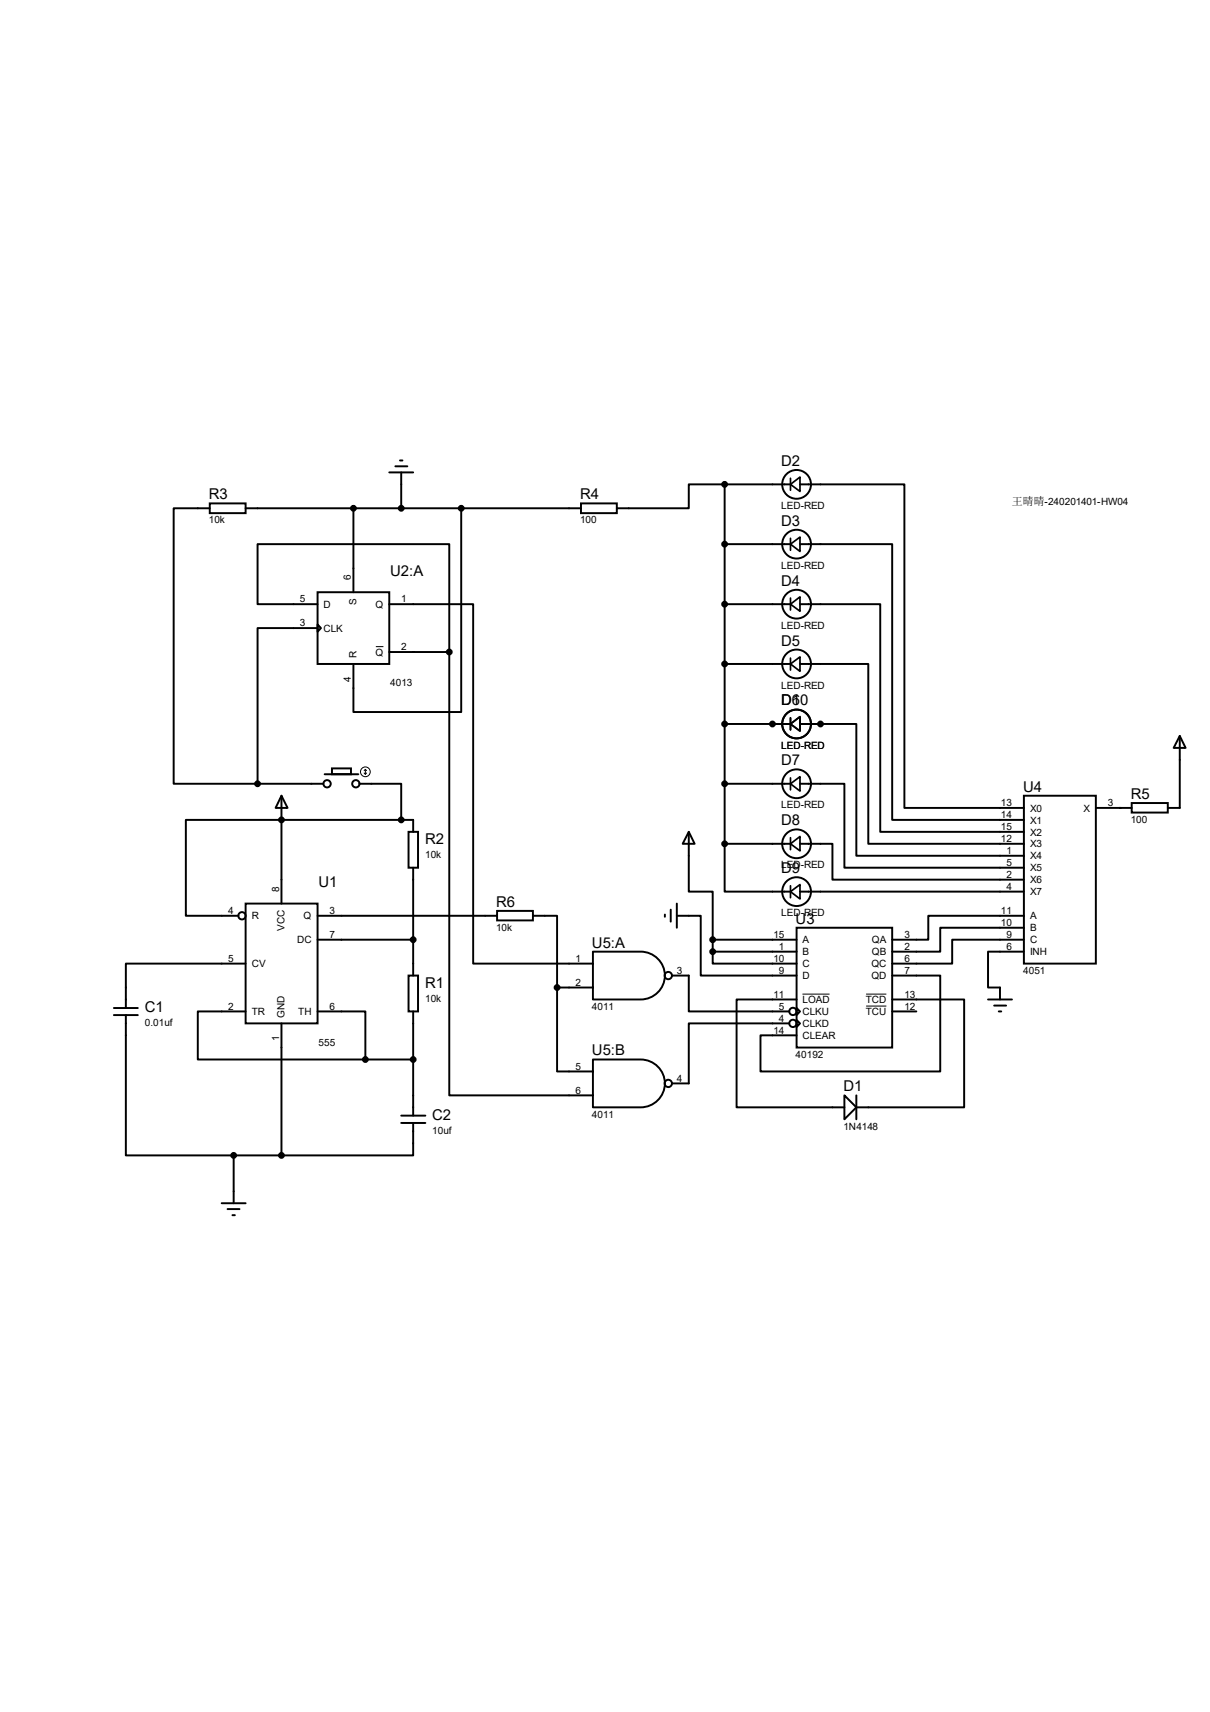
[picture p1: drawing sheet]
<svg xmlns="http://www.w3.org/2000/svg" width="210mm" height="297mm" viewBox="0 0 210 297" stroke-linecap="round" stroke-linejoin="round" font-family="sans-serif">
<g fill="none" stroke="#000" stroke-width=".34">
<path d="M69.4 79.9h.4M36.4 87.3h6.2v1.7h-6.2zM36.4 88.2h-6.3v47.8h14.6M42.6 88.2h58.2M61.3 88.2v14.5M67.6 82h4.1M68.6 80.9h2.1M69.6 82v6.2M80.1 88.2v35.3h-18.8v-8.3M100.8 87.3h6.3v1.7h-6.3zM125.8 84h-6.3v4.2h-12.4M125.8 84h11.4"/>
<path d="M125.8 84v62.4M125.8 94.4h11.4M138.9 84h18.1v56.2h20.7M138.9 94.4h16v47.8h22.8M55.1 102.7h12.5v12.5h-12.5zM55.1 108.3l.6 .7-.6 .6zM55.1 109h-10.4v27M55.1 104.8h-10.4v-10.4h33.3v18.7M67.6 104.8h14.5v62.4h20.8M67.6 113.1h10.4M78 113.1v76.9h24.9M125.8 104.8h11.4"/>
<path d="M125.8 115.2h11.4M138.9 104.8h13.9v39.5h24.9M138.9 115.2h11.8v31.2h27M44.7 136h11.4M48.9 138l1 2.2h-2.1zM48.9 138v18.8M56.3 134.3h5.9M57.6 133.3h3.3v1h-3.3zM62.4 136h7.2v6.2M125.8 136h11.4M125.8 125.6h11.4M138.9 125.6h9.7v22.9h29.1"/>
<path d="M138.9 136h7.7v14.5h31.1M177.7 138h12.5v29.2h-12.5zM196.4 139.3h6.3v1.7h-6.3zM204.8 127.7l1 2.1h-2.1zM204.8 127.7v12.5h-2.1M42.6 156.8h12.5v20.7h-12.5zM55.1 158.9h31.2M70.9 144.3h1.7v6.2h-1.7zM71.7 144.3v-2.1h-39.4v16.7h9.1M71.7 150.5v18.7M86.3 158h6.2v1.7h-6.2zM92.5 158.9h4.2v12.4"/>
<path d="M115.4 158.7v.3M116.4 157.8v2.1M117.5 158.9h4.1v10.3h16.7M117.5 156.8v4.2M119.5 144.3l1.1 2.1h-2.1zM119.5 144.3v10.4h4.2v8.3M125.8 146.4v8.3h11.4M125.8 146.4h11.4M138.9 146.4h5.6v6.2h33.2M138.9 154.7h38.8M177.7 158.9h-16.6v4.1h-6.2M190.2 140.2h6.2"/>
<path d="M19.8 176.1h4.1M19.8 174.9h4.1M21.8 176.1v24.3h18.8M42.6 167.2h-20.8v7.7M42.6 175.5h-8.3v8.3h29.1M48.9 177.5v22.9M55.1 175.5h8.3v8.3M55.1 163h16.6M70.9 169.2h1.7v6.3h-1.7zM71.7 175.5v18M96.7 171.3v14.6h6.2M96.7 171.3h6.2"/>
<path d="M102.9 165.1h8.3a4.1 4.1 0 0 1 4.2 4.1 4.1 4.1 0 0 1-4.2 4.2h-8.3zM116.6 169.2h2.9v6.3h17.5M123.7 165.1v2.1h14.6M123.7 163h14.6M123.7 163v2.1M123.7 165.1h14.6M137 177.5h-17.5v10.5h-2.9M138.3 161h16.6v20.7h-16.6zM138.3 174.9l.6 .6-.6 .6zM138.3 177l.6 .5-.6 .7zM138.3 173.4h-10.5v18.7h18.8M154.9 169.2h8.3v16.7h-31.2v-6.3h6.3"/>
<path d="M154.9 173.4h12.4v18.7h-18.7M154.9 175.5h4.1M171.5 173.4h4.1M172.6 174.5h2M173.4 175.5h.4M177.7 161h-14.5v4.1h-8.3M177.7 163h-12.4v4.2h-10.4M177.7 165.1h-6.2v6.2h2.1v2.1M63.4 183.8h8.3M69.6 193.5h4.2M69.6 194.8h4.2M71.7 194.8v5.6h-22.8"/>
<path d="M102.9 183.8h8.3a4.1 4.1 0 0 1 4.2 4.2 4.1 4.1 0 0 1-4.2 4.1h-8.3zM146.6 190l2 2.1-2 2.1zM148.6 190v4.2M38.5 208.7h4.1M39.5 209.8h2.1M40.3 210.8h.5M40.6 200.4v8.3M40.6 200.4h8.3"/>
<circle cx="138.3" cy="94.4" r="2.5"/>
<circle cx="138.3" cy="84" r="2.5"/>
<circle cx="138.3" cy="115.2" r="2.5"/>
<circle cx="138.3" cy="104.8" r="2.5"/>
<circle cx="56.8" cy="136" r=".64"/>
<circle cx="61.8" cy="136" r=".64"/>
<circle cx="138.3" cy="136" r="2.5"/>
<circle cx="138.3" cy="125.6" r="2.5"/>
<circle cx="42" cy="158.9" r=".64"/>
<circle cx="138.3" cy="146.4" r="2.5"/>
<circle cx="138.3" cy="154.7" r="2.5"/>
<circle cx="116" cy="169.2" r=".64"/>
<circle cx="137.6" cy="175.5" r=".64"/>
<circle cx="137.6" cy="177.5" r=".64"/>
<circle cx="116" cy="188" r=".64"/>
</g>
<g fill="#000">
<circle cx="134.1" cy="125.6" r=".17"/>
<circle cx="142.4" cy="125.6" r=".17"/>
<circle cx="48.9" cy="142.2" r=".17"/>
<circle cx="194.4" cy="140.2" r=".17"/>
</g>
<g fill="none" stroke="#000" stroke-width=".17">
<path d="M65.2 112.2h1.3M63.2 134.1l.2 .2M63.4 133.5v.8M63.4 133.5l-.2 .2M63.4 133.5l.2 .2M63.6 134.1l-.2 .2M139.3 172.5h4.7M150.3 172.5h3.5M150.3 174.5h3.5"/>
<circle cx="63.4" cy="133.9" r=".85"/>
</g>
<g fill="#000" stroke="#000" stroke-width=".34">
<circle cx="61.3" cy="88.2" r=".42"/>
<circle cx="69.6" cy="88.2" r=".42"/>
<circle cx="80.1" cy="88.2" r=".42"/>
<circle cx="125.8" cy="94.4" r=".42"/>
<circle cx="125.8" cy="84" r=".42"/>
<circle cx="78" cy="113.1" r=".42"/>
<circle cx="125.8" cy="115.2" r=".42"/>
<circle cx="125.8" cy="104.8" r=".42"/>
<circle cx="44.7" cy="136" r=".42"/>
<circle cx="125.8" cy="136" r=".42"/>
<circle cx="125.8" cy="125.6" r=".42"/>
<circle cx="134.1" cy="125.6" r=".42"/>
<circle cx="142.4" cy="125.6" r=".42"/>
<circle cx="48.9" cy="142.2" r=".42"/>
<circle cx="69.6" cy="142.2" r=".42"/>
<circle cx="125.8" cy="146.4" r=".42"/>
<circle cx="71.7" cy="163" r=".42"/>
<circle cx="96.7" cy="171.3" r=".42"/>
<circle cx="123.7" cy="165.1" r=".42"/>
<circle cx="123.7" cy="163" r=".42"/>
<circle cx="63.4" cy="183.8" r=".42"/>
<circle cx="71.7" cy="183.8" r=".42"/>
<circle cx="40.6" cy="200.4" r=".42"/>
<circle cx="48.9" cy="200.4" r=".42"/>
</g>
<g fill="none" stroke="#000" stroke-width=".3">
<path d="M137.2 84l1.7-1.2v2.5zM137.2 94.4l1.7-1.2v2.5zM137.2 83v2M137.2 93.4v2.1M137.2 104.8l1.7-1.3v2.5zM137.2 115.2l1.7-1.2v2.5zM137.2 103.8v2M137.2 114.2v2M137.2 136l1.7-1.3v2.5zM137.2 125.6l1.7-1.3v2.5zM137.2 124.5v2.1M137.2 135v2"/>
<path d="M137.2 146.4l1.7-1.3v2.5zM137.2 154.7l1.7-1.2v2.5zM137.2 145.3v2.1M137.2 153.7v2"/>
</g>
<g font-size="2.6">
<text x="135.6" y="80.8">D2</text>
<text x="36.2" y="86.7">R3</text>
<text x="100.7" y="86.7">R4</text>
<text x="135.6" y="91.2">D3</text>
<text x="67.7" y="99.9">U2:A</text>
<text x="135.6" y="101.6">D4</text>
<text x="135.6" y="112">D5</text>
<text x="135.6" y="122.4">D10</text>
<text x="135.6" y="122.4">D6</text>
<text x="135.6" y="132.8">D7</text>
<text x="177.6" y="137.4">U4</text>
<text x="135.6" y="143.2">D8</text>
<text x="196.3" y="138.6">R5</text>
<text x="73.8" y="146.5">R2</text>
<text x="55.3" y="154">U1</text>
<text x="135.6" y="151.5">D9</text>
<text x="86.1" y="157.3">R6</text>
<text x="138.1" y="160.2">U3</text>
<text x="102.7" y="164.4">U5:A</text>
<text x="73.8" y="171.4">R1</text>
<text x="25.1" y="175.6">C1</text>
<text x="102.7" y="183.1">U5:B</text>
<text x="146.4" y="189.3">D1</text>
<text x="75" y="194.3">C2</text>
</g>
<text font-size="1.9" x="175.6" y="87.7">王晴晴-240201401-HW04</text>
<g font-size="1.7">
<text x="135.6" y="88.3">LED-RED</text>
<text x="36.2" y="90.8">10k</text>
<text x="100.7" y="90.8">100</text>
<text x="60.9" y="100.7" transform="rotate(-90 60.9 100.7)">6</text>
<text x="135.6" y="98.7">LED-RED</text>
<text x="52" y="104.5">5</text>
<text x="56.1" y="105.5">D</text>
<text x="61.9" y="104.9" transform="rotate(-90 61.9 104.9)">S</text>
<text x="65.2" y="105.5">Q</text>
<text x="69.6" y="104.5">1</text>
<text x="52" y="108.7">3</text>
<text x="56.1" y="109.6">CLK</text>
<text x="65.2" y="113.7">Q</text>
<text x="69.6" y="112.8">2</text>
<text x="135.6" y="109.1">LED-RED</text>
<text x="60.9" y="118.3" transform="rotate(-90 60.9 118.3)">4</text>
<text x="61.9" y="114.2" transform="rotate(-90 61.9 114.2)">R</text>
<text x="67.7" y="119">4013</text>
<text x="135.6" y="119.5">LED-RED</text>
<text x="135.6" y="129.9">LED-RED</text>
<text x="135.6" y="140.3">LED-RED</text>
<text x="173.7" y="139.9">13</text>
<text x="173.7" y="141.9">14</text>
<text x="178.8" y="140.8">X0</text>
<text x="178.8" y="142.9">X1</text>
<text x="188" y="140.8">X</text>
<text x="192.3" y="139.9">3</text>
<text x="196.3" y="142.7">100</text>
<text x="73.8" y="148.9">10k</text>
<text x="173.7" y="144">15</text>
<text x="173.7" y="146.1">12</text>
<text x="174.7" y="148.2">1</text>
<text x="178.8" y="144.9">X2</text>
<text x="178.8" y="147">X3</text>
<text x="178.8" y="149.1">X4</text>
<text x="48.4" y="154.7" transform="rotate(-90 48.4 154.7)">8</text>
<text x="135.6" y="150.7">LED-RED</text>
<text x="174.7" y="150.2">5</text>
<text x="174.7" y="152.3">2</text>
<text x="174.7" y="154.4">4</text>
<text x="178.8" y="151.2">X5</text>
<text x="178.8" y="153.2">X6</text>
<text x="178.8" y="155.3">X7</text>
<text x="39.6" y="158.6">4</text>
<text x="43.7" y="159.5">R</text>
<text x="49.4" y="161.5" transform="rotate(-90 49.4 161.5)">VCC</text>
<text x="52.7" y="159.5">Q</text>
<text x="57.2" y="158.6">3</text>
<text x="86.1" y="161.5">10k</text>
<text x="135.6" y="159">LED-RED</text>
<text x="173.7" y="158.6">11</text>
<text x="173.7" y="160.7">10</text>
<text x="178.8" y="159.5">A</text>
<text x="178.8" y="161.6">B</text>
<text x="39.6" y="166.9">5</text>
<text x="43.7" y="167.8">CV</text>
<text x="51.6" y="163.7">DC</text>
<text x="57.2" y="162.7">7</text>
<text x="99.9" y="166.9">1</text>
<text x="134.2" y="162.7">15</text>
<text x="134.2" y="166.9">10</text>
<text x="135.2" y="164.8">1</text>
<text x="139.3" y="163.7">A</text>
<text x="139.3" y="165.7">B</text>
<text x="139.3" y="167.8">C</text>
<text x="151.3" y="167.8">QC</text>
<text x="151.3" y="163.7">QA</text>
<text x="151.3" y="165.7">QB</text>
<text x="157" y="162.7">3</text>
<text x="157" y="164.8">2</text>
<text x="157" y="166.9">6</text>
<text x="174.7" y="162.7">9</text>
<text x="174.7" y="164.8">6</text>
<text x="178.8" y="163.7">C</text>
<text x="178.8" y="165.7">INH</text>
<text x="73.8" y="173.8">10k</text>
<text x="99.9" y="171">2</text>
<text x="117.5" y="169">3</text>
<text x="134.2" y="173.1">11</text>
<text x="135.2" y="169">9</text>
<text x="139.3" y="169.9">D</text>
<text x="151.3" y="169.9">QD</text>
<text x="157" y="169">7</text>
<text x="157" y="173.1">13</text>
<text x="177.6" y="169">4051</text>
<text x="25.1" y="178">0.01uf</text>
<text x="39.6" y="175.2">2</text>
<text x="43.7" y="176.1">TR</text>
<text x="49.4" y="176.5" transform="rotate(-90 49.4 176.5)">GND</text>
<text x="51.8" y="176.1">TH</text>
<text x="57.2" y="175.2">6</text>
<text x="102.7" y="175.2">4011</text>
<text x="134.2" y="179.3">14</text>
<text x="135.2" y="175.2">5</text>
<text x="135.2" y="177.2">4</text>
<text x="139.3" y="174">LOAD</text>
<text x="139.3" y="176.1">CLKU</text>
<text x="139.3" y="178.2">CLKD</text>
<text x="150.3" y="174">TCD</text>
<text x="150.3" y="176.1">TCU</text>
<text x="157" y="175.2">12</text>
<text x="48.4" y="180.6" transform="rotate(-90 48.4 180.6)">1</text>
<text x="55.3" y="181.4">555</text>
<text x="99.9" y="185.6">5</text>
<text x="138.1" y="183.5">40192</text>
<text x="139.3" y="180.3">CLEAR</text>
<text x="99.9" y="189.7">6</text>
<text x="117.5" y="187.7">4</text>
<text x="75" y="196.7">10uf</text>
<text x="102.7" y="193.9">4011</text>
<text x="146.4" y="196">1N4148</text>
</g>
</svg>
